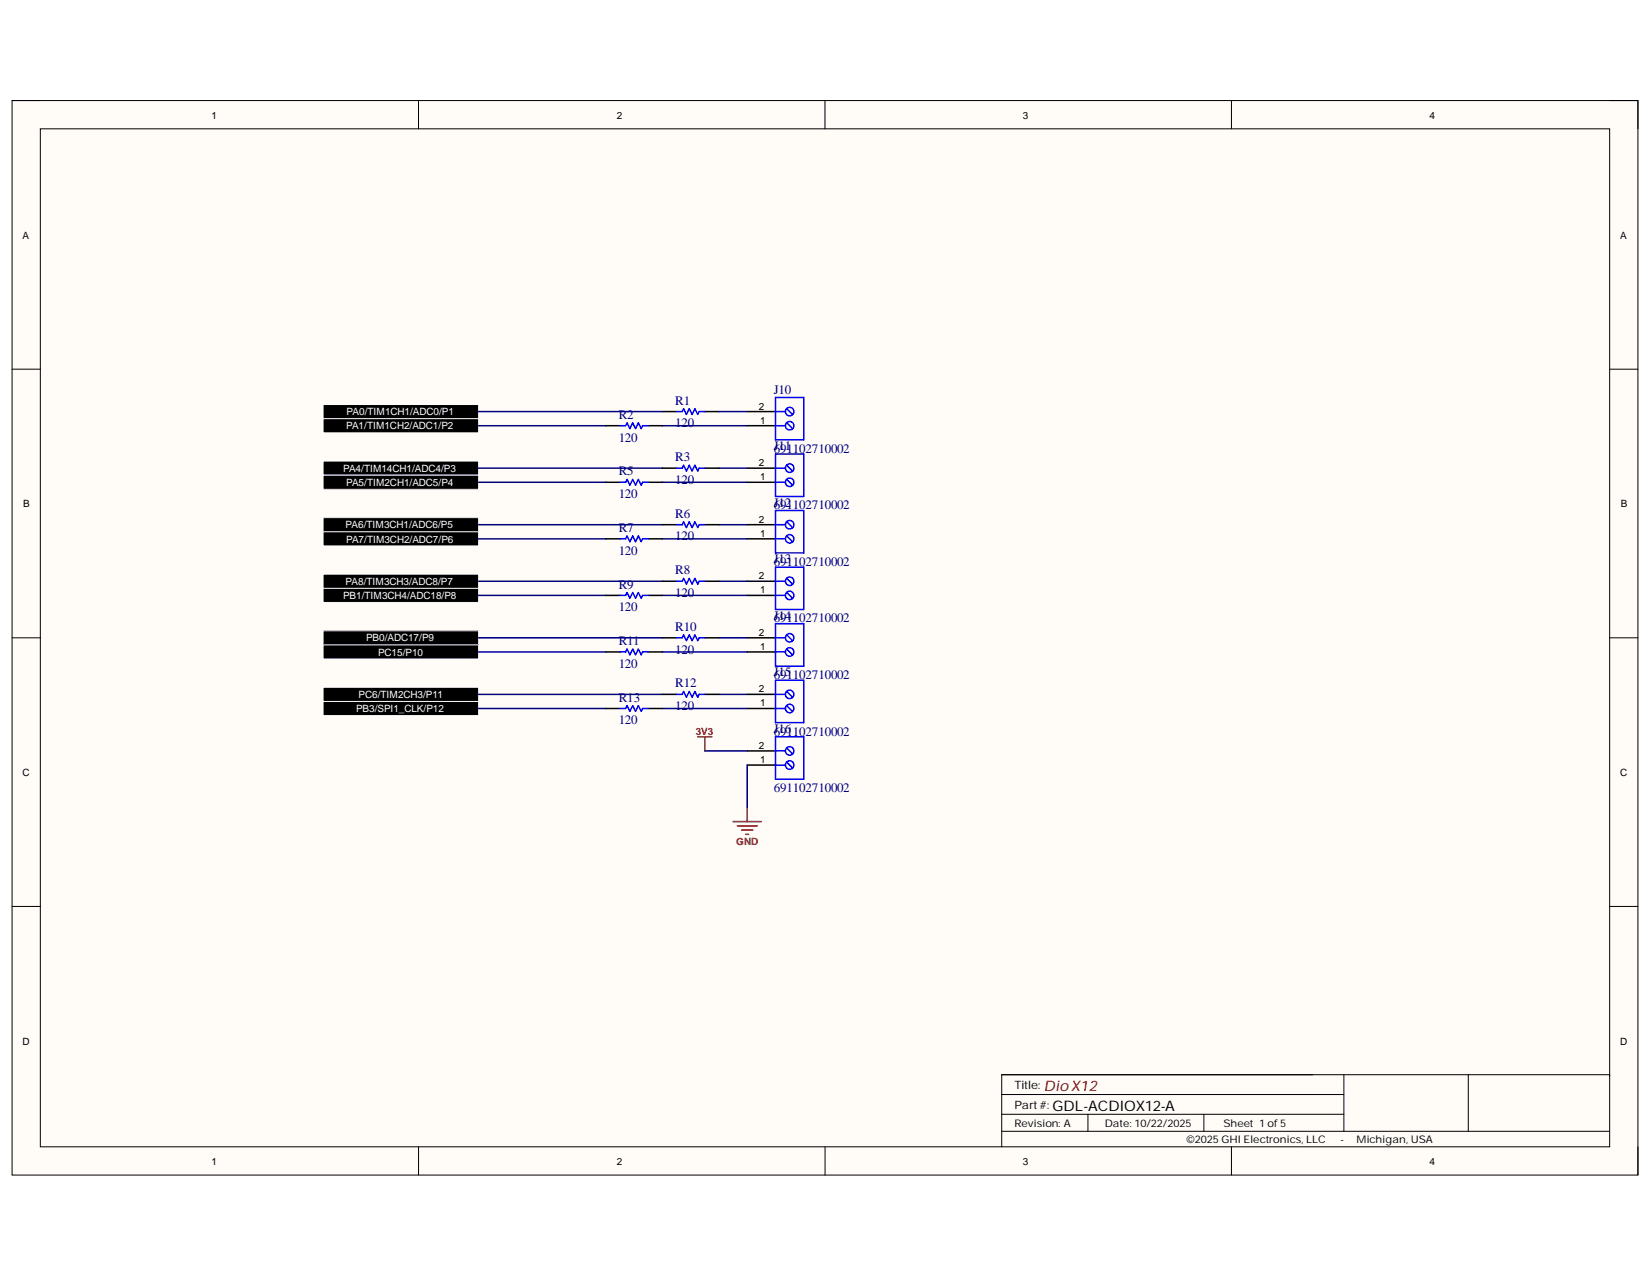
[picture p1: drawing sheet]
<svg xmlns="http://www.w3.org/2000/svg" width="279mm" height="216mm" viewBox="0 0 279 216" stroke-linecap="round" stroke-linejoin="round" font-family="sans-serif">
<path d="M2 17h275v181.7h-275z" fill-rule="evenodd" fill="#fffcf8"/>
<path d="M2 17h275v181.7h-275z" fill="none" stroke="#000" stroke-width=".17"/>
<path d="M6.8 21.8h265.4v172.1h-265.4z" fill-rule="evenodd" fill="#fffcf8"/>
<g fill="none" stroke="#000" stroke-width=".17">
<path d="M2 17h4.8M70.8 17v4.8M139.5 17v4.8M208.3 17v4.8M272.2 17h4.8v4.8M6.8 21.8h265.4v172.1h-265.4zM2 62.4h4.8M272.2 62.4h4.8M2 107.8h4.8M272.2 107.8h4.8M2 153.3h4.8M272.2 153.3h4.8"/>
<path d="M70.8 193.9v4.8M139.5 193.9v4.8M169.4 188.4h57.9M169.4 191.3h102.8M169.4 185.1h57.9M184 188.4v2.9M203.6 188.4v2.9M208.3 193.9v4.8M227.3 181.7v9.6M248.3 181.7v9.6M272.2 181.9v-.2h-102.8v12.2M277 193.9v4.8"/>
</g>
<path d="M118 124.6h2.4M119.2 124.6v2.4M124 138.9h4.8M124.7 139.6h3.4M126.4 136.5v2.4M125.4 140.3h1.9M126.1 141.1h.5" fill="none" stroke="#800000" stroke-width=".25"/>
<g fill="#000">
<path d="M54.6 78h26.3v2.3h-26.3z" fill-rule="evenodd"/>
<path d="M54.6 68.4h26.3v2.4h-26.3z" fill-rule="evenodd"/>
<path d="M54.6 70.8h26.3v2.4h-26.3z" fill-rule="evenodd"/>
<path d="M54.6 99.5h26.3v2.4h-26.3z" fill-rule="evenodd"/>
<path d="M54.6 80.3h26.3v2.4h-26.3z" fill-rule="evenodd"/>
<path d="M54.6 87.5h26.3v2.4h-26.3z" fill-rule="evenodd"/>
<path d="M54.6 89.9h26.3v2.4h-26.3z" fill-rule="evenodd"/>
<path d="M54.6 97.1h26.3v2.4h-26.3z" fill-rule="evenodd"/>
<path d="M54.6 106.6h26.3v2.4h-26.3z" fill-rule="evenodd"/>
<path d="M54.6 118.6h26.3v2.4h-26.3z" fill-rule="evenodd"/>
<path d="M54.6 116.2h26.3v2.4h-26.3z" fill-rule="evenodd"/>
<path d="M54.6 109h26.3v2.4h-26.3z" fill-rule="evenodd"/>
</g>
<path d="M54.6 78h26.3v2.3h-26.3zM54.6 68.4h26.3v2.4h-26.3zM54.6 70.8h26.3v2.4h-26.3zM54.6 99.5h26.3v2.4h-26.3zM54.6 80.3h26.3v2.4h-26.3zM54.6 87.5h26.3v2.4h-26.3zM54.6 89.9h26.3v2.4h-26.3zM54.6 97.1h26.3v2.4h-26.3zM54.6 106.6h26.3v2.4h-26.3zM54.6 118.6h26.3v2.4h-26.3zM54.6 116.2h26.3v2.4h-26.3zM54.6 109h26.3v2.4h-26.3z" fill="none" stroke="#fff" stroke-width=".17"/>
<g fill="none" stroke="#000" stroke-width=".25">
<path d="M102.5 72h2.4M109.6 72h2.4M112 69.6h2.4M112 79.1h2.4M119.2 69.6h2.4M119.2 79.1h2.4M126.4 72h4.8M126.4 69.6h4.8M126.4 79.1h4.8M102.5 81.5h2.4M102.5 91.1h2.4M109.6 81.5h2.4"/>
<path d="M109.6 91.1h2.4M112 88.7h2.4M112 98.3h2.4M119.2 88.7h2.4M119.2 98.3h2.4M126.4 81.5h4.8M126.4 91.1h4.8M126.4 88.7h4.8M126.4 98.3h4.8M102.5 100.7h2.4M102.5 110.2h2.4M102.5 119.8h2.4"/>
<path d="M109.6 100.7h2.4M109.6 110.2h2.4M109.6 119.8h2.4M112 107.8h2.4M112 117.4h2.4M119.2 107.8h2.4M119.2 117.4h2.4M126.4 100.7h4.8M126.4 110.2h4.8M126.4 107.8h4.8M126.4 119.8h4.8M126.4 117.4h4.8"/>
<path d="M126.4 129.3h4.8M126.4 127h4.8"/>
</g>
<g fill="none" stroke="#00f" stroke-width=".25">
<path d="M104.9 72h.9l.3-.5 .4 1 .5-1 .5 1 .5-1 .4 1 .3-.5h.9M114.4 69.6h1l.2-.5 .5 1 .5-1 .5 1 .4-1 .5 1 .2-.5h1M114.4 79.1h1l.2-.4 .5 .9 .5-.9 .5 .9 .4-.9 .5 .9 .2-.5h1M131.2 72h1.6M131.2 69.6h1.6M131.2 67.2h4.7v7.2h-4.7zM131.2 76.8h4.7v7.1h-4.7zM131.2 79.1h1.6M133 71.5l1.1 1M133 69.1l1.1 1M133 78.6l1.1 1.1M104.9 81.5h.9l.3-.4 .4 .9 .5-.9 .5 .9 .5-.9 .4 .9 .3-.5h.9"/>
<path d="M104.9 91.1h.9l.3-.5 .4 1 .5-1 .5 1 .5-1 .4 1 .3-.5h.9M114.4 88.7h1l.2-.5 .5 1 .5-1 .5 1 .4-1 .5 1 .2-.5h1M114.4 98.3h1l.2-.5 .5 .9 .5-.9 .5 .9 .4-.9 .5 .9 .2-.4h1M131.2 86.3h4.7v7.2h-4.7zM131.2 95.9h4.7v7.2h-4.7zM131.2 81.5h1.6M131.2 91.1h1.6M131.2 88.7h1.6M131.2 98.3h1.6M133 81l1.1 1M133 90.6l1.1 1M133 88.2l1.1 1"/>
<path d="M133 97.8l1.1 1M104.9 100.7h.9l.3-.5 .4 .9 .5-.9 .5 .9 .5-.9 .4 .9 .3-.4h.9M104.9 110.2h.9l.3-.5 .4 1 .5-1 .5 1 .5-1 .4 1 .3-.5h.9M104.9 119.8h.9l.3-.5 .4 1 .5-1 .5 1 .5-1 .4 1 .3-.5h.9M114.4 107.8h1l.2-.4 .5 .9 .5-.9 .5 .9 .4-.9 .5 .9 .2-.5h1M114.4 117.4h1l.2-.5 .5 1 .5-1 .5 1 .4-1 .5 1 .2-.5h1M131.2 105.4h4.7v7.2h-4.7zM131.2 115h4.7v7.2h-4.7zM131.2 100.7h1.6M131.2 110.2h1.6M131.2 107.8h1.6M131.2 119.8h1.6"/>
<path d="M131.2 117.4h1.6M133 100.2l1.1 1M133 109.7l1.1 1M133 107.3l1.1 1M133 119.3l1.1 1M133 116.9l1.1 1M131.2 124.6h4.7v7.1h-4.7zM131.2 129.3h1.6M131.2 127h1.6M133 128.8l1.1 1.1M133 126.5l1.1 1"/>
<circle cx="133.6" cy="72" r=".72"/>
<circle cx="133.6" cy="79.1" r=".72"/>
<circle cx="133.6" cy="69.6" r=".72"/>
<circle cx="133.6" cy="81.5" r=".72"/>
<circle cx="133.6" cy="91.1" r=".72"/>
<circle cx="133.6" cy="98.3" r=".72"/>
<circle cx="133.6" cy="88.7" r=".72"/>
<circle cx="133.6" cy="107.8" r=".72"/>
<circle cx="133.6" cy="117.4" r=".72"/>
<circle cx="133.6" cy="110.2" r=".72"/>
<circle cx="133.6" cy="119.8" r=".72"/>
<circle cx="133.6" cy="100.7" r=".72"/>
<circle cx="133.6" cy="127" r=".72"/>
<circle cx="133.6" cy="129.3" r=".72"/>
</g>
<g fill="none" stroke="#000080" stroke-width=".25">
<path d="M80.9 69.6h31.1M80.9 72h21.6M80.9 79.1h31.1M112 72h14.4M121.6 69.6h4.8M121.6 79.1h4.8M80.9 81.5h21.6M80.9 88.7h31.1M80.9 91.1h21.6M80.9 98.3h31.1M112 81.5h14.4M112 91.1h14.4"/>
<path d="M121.6 88.7h4.8M121.6 98.3h4.8M80.9 100.7h21.6M80.9 107.8h31.1M80.9 110.2h21.6M80.9 117.4h31.1M80.9 119.8h21.6M112 100.7h14.4M112 110.2h14.4M112 119.8h14.4M121.6 107.8h4.8M121.6 117.4h4.8"/>
<path d="M119.2 127h7.2M126.4 129.3v7.2"/>
</g>
<text font-size="2.5" fill="#800000" x="176.6" y="184.4">DioX12</text>
<text font-size="2.5" x="178" y="187.8">GDL-ACDIOX12-A</text>
<g font-size="2.2" fill="#000080">
<text x="104.6" y="70.8">R2</text>
<text x="114.2" y="68.4">R1</text>
<text x="130.9" y="66.6">J10</text>
<text x="104.6" y="74.7">120</text>
<text x="114.2" y="72.2">120</text>
<text x="114.2" y="78">R3</text>
<text x="130.9" y="76.5">691102710002</text>
<text x="130.9" y="76.1">J11</text>
<text x="104.6" y="80.3">R5</text>
<text x="114.2" y="81.8">120</text>
<text x="104.6" y="84.2">120</text>
<text x="104.6" y="90">R7</text>
<text x="114.2" y="87.5">R6</text>
<text x="130.9" y="86.1">691102710002</text>
<text x="130.9" y="85.7">J12</text>
<text x="104.6" y="93.8">120</text>
<text x="114.2" y="91.3">120</text>
<text x="130.9" y="95.7">691102710002</text>
<text x="130.9" y="95.2">J13</text>
<text x="104.6" y="99.5">R9</text>
<text x="114.2" y="97.1">R8</text>
<text x="114.2" y="101">120</text>
<text x="104.6" y="103.4">120</text>
<text x="114.2" y="106.7">R10</text>
<text x="130.9" y="105.2">691102710002</text>
<text x="130.9" y="104.8">J14</text>
<text x="104.6" y="109.1">R11</text>
<text x="104.6" y="112.9">120</text>
<text x="114.2" y="110.5">120</text>
<text x="104.6" y="118.7">R13</text>
<text x="114.2" y="116.2">R12</text>
<text x="130.9" y="114.8">691102710002</text>
<text x="130.9" y="114.3">J15</text>
<text x="104.6" y="122.5">120</text>
<text x="114.2" y="120.1">120</text>
<text x="130.9" y="124.4">691102710002</text>
<text x="130.9" y="123.9">J16</text>
<text x="130.9" y="134">691102710002</text>
</g>
<g font-size="1.9">
<text x="171.6" y="184.1">Title:</text>
<text x="171.6" y="187.5">Part#:</text>
</g>
<g font-size="1.8">
<text x="171.6" y="190.5">Revision: A</text>
<text x="186.9" y="190.5">Date: 10/22/2025</text>
<text x="206.9" y="190.5">Sheet 1 of5</text>
<text x="200.7" y="193.3">©2025GHI Electronics, LLC</text>
<text x="226.7" y="193.3">-</text>
<text x="229.4" y="193.3">Michigan, USA</text>
</g>
<g font-size="1.7">
<text x="35.8" y="20">1</text>
<text x="104.3" y="20">2</text>
<text x="173" y="20">3</text>
<text x="241.8" y="20">4</text>
<text x="3.8" y="40.3">A</text>
<text x="274" y="40.3">A</text>
<text x="128.3" y="69.3">2</text>
<text x="128.6" y="71.6">1</text>
<text x="128.3" y="78.8">2</text>
<text x="128.6" y="81.2">1</text>
<text x="3.9" y="85.8">B</text>
<text x="128.3" y="88.4">2</text>
<text x="274.1" y="85.8">B</text>
<text x="128.6" y="90.8">1</text>
<text x="128.3" y="97.9">2</text>
<text x="128.6" y="100.3">1</text>
<text x="128.3" y="107.5">2</text>
<text x="128.6" y="109.9">1</text>
<text x="128.3" y="117.1">2</text>
<text x="128.6" y="119.4">1</text>
<text x="3.8" y="131.2">C</text>
<text x="128.3" y="126.6">2</text>
<text x="128.6" y="129">1</text>
<text x="274" y="131.2">C</text>
<text x="3.8" y="176.6">D</text>
<text x="274" y="176.6">D</text>
<text x="35.8" y="196.9">1</text>
<text x="104.3" y="196.9">2</text>
<text x="173" y="196.9">3</text>
<text x="241.8" y="196.9">4</text>
</g>
<g font-size="1.7" fill="#fff">
<text x="58.6" y="70.2">PA0/TIM1CH1/ADC0/P1</text>
<text x="58.5" y="72.6">PA1/TIM1CH2/ADC1/P2</text>
<text x="58" y="79.8">PA4/TIM14CH1/ADC4/P3</text>
<text x="58.5" y="82.1">PA5/TIM2CH1/ADC5/P4</text>
<text x="58.5" y="89.3">PA6/TIM3CH1/ADC6/P5</text>
<text x="58.5" y="91.8">PA7/TIM3CH2/ADC7/P6</text>
<text x="58" y="101.3">PB1/TIM3CH4/ADC18/P8</text>
<text x="58.5" y="98.9">PA8/TIM3CH3/ADC8/P7</text>
<text x="61.9" y="108.4">PB0/ADC17/P9</text>
<text x="64" y="110.9">PC15/P10</text>
<text x="60.7" y="118">PC6/TIM2CH3/P11</text>
<text x="60.2" y="120.4">PB3/SPI1_CLK/P12</text>
</g>
<g font-size="1.7" fill="#800000">
<text x="117.7" y="124.2">3V3</text>
<text x="124.5" y="142.8">GND</text>
</g>
</svg>
